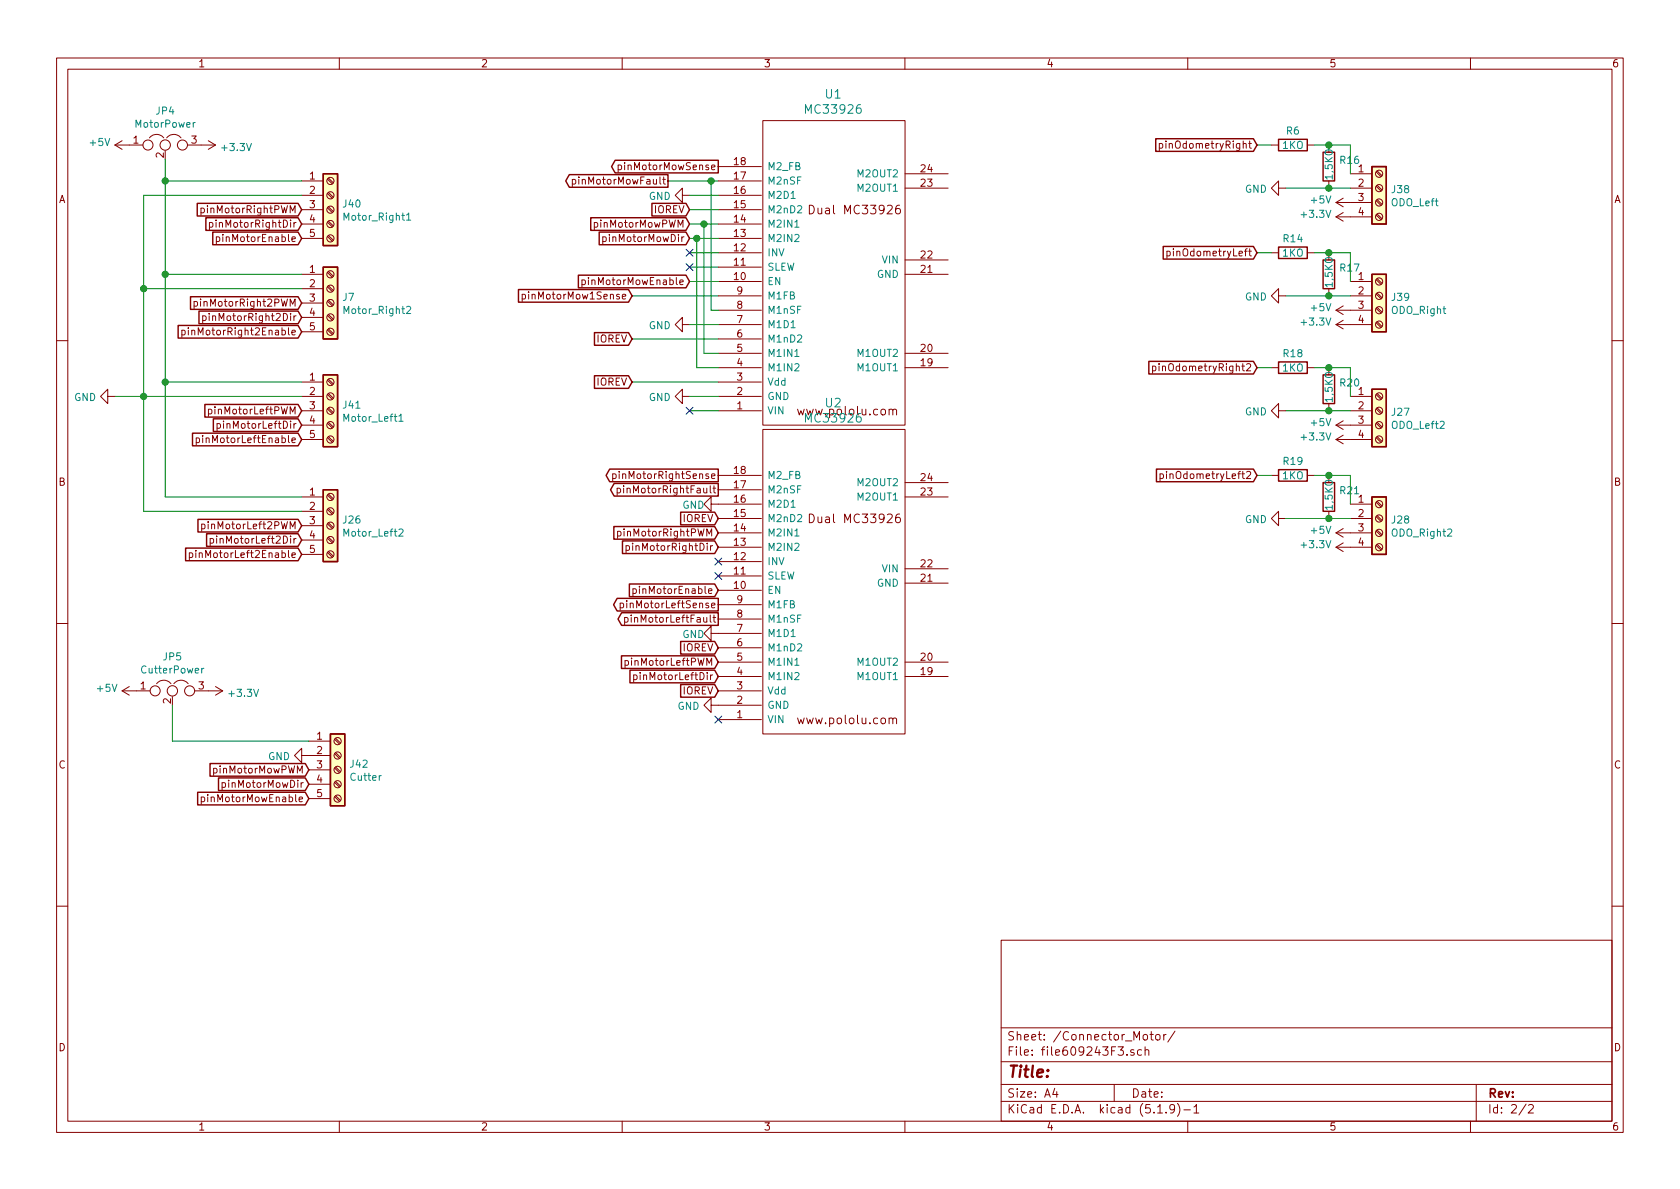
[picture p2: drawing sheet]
EESchema Schematic File Version 4
EELAYER 30 0
EELAYER END
$Descr A4 11693 8268
encoding utf-8
Sheet 2 2
Title ""
Date ""
Rev ""
Comp ""
Comment1 ""
Comment2 ""
Comment3 ""
Comment4 ""
$EndDescr
Text GLabel 5000 4100 0    50   Input ~ 0
pinMotorEnable
Text GLabel 5000 3300 0    50   Output ~ 0
pinMotorRightSense
Text GLabel 5000 3400 0    50   Output ~ 0
pinMotorRightFault
$Comp
L power:GND #PWR?
U 1 1
P 5000 3500
AR Path="/60958C88" Ref="#PWR?"  Part="1" 
AR Path="/609243F4/60958C88" Ref="#PWR056"  Part="1" 
F 0 "#PWR056" H 5000 3250 50  0001 C CNN
F 1 "GND" V 5005 3327 50  0000 C CNN
F 2 "" H 5000 3500 50  0001 C CNN
F 3 "" H 5000 3500 50  0001 C CNN
	1    5000 3500
	0    1    1    0   
$EndComp
Text GLabel 5000 3600 0    50   Input ~ 0
IOREV
Text GLabel 5000 3700 0    50   Input ~ 0
pinMotorRightPWM
$Comp
L Ardumower-rescue:MC33926-Lötpad_2,5mm U?
U 1 1
P 5850 4250
AR Path="/60958C90" Ref="U?"  Part="1" 
AR Path="/609243F4/60958C90" Ref="U2"  Part="1" 
F 0 "U2" H 5800 5707 60  0000 C CNN
F 1 "MC33926" H 5800 5601 60  0000 C CNN
F 2 "Zimprich:MC_33926_31polig_mit_Bohrloch_neue_Masse" H 6000 4300 60  0001 C CNN
F 3 "" H 6000 4300 60  0000 C CNN
	1    5850 4250
	1    0    0    -1  
$EndComp
Text GLabel 5000 3800 0    50   Input ~ 0
pinMotorRightDir
NoConn ~ 5000 3900
NoConn ~ 5000 4000
Text GLabel 5000 4200 0    50   Output ~ 0
pinMotorLeftSense
Text GLabel 5000 4300 0    50   Output ~ 0
pinMotorLeftFault
$Comp
L power:GND #PWR?
U 1 1
P 5000 4900
AR Path="/60958CA7" Ref="#PWR?"  Part="1" 
AR Path="/609243F4/60958CA7" Ref="#PWR058"  Part="1" 
F 0 "#PWR058" H 5000 4650 50  0001 C CNN
F 1 "GND" V 5005 4772 50  0000 R CNN
F 2 "" H 5000 4900 50  0001 C CNN
F 3 "" H 5000 4900 50  0001 C CNN
	1    5000 4900
	0    1    1    0   
$EndComp
NoConn ~ 5000 5000
NoConn ~ 4800 1750
NoConn ~ 4800 1850
NoConn ~ 4800 2850
Text GLabel 5000 4500 0    50   Input ~ 0
IOREV
Text GLabel 5000 4800 0    50   Input ~ 0
IOREV
Text GLabel 5000 4600 0    50   Input ~ 0
pinMotorLeftPWM
Text GLabel 5000 4700 0    50   Input ~ 0
pinMotorLeftDir
Text GLabel 4800 1550 0    50   Input ~ 0
pinMotorMowPWM
$Comp
L power:GND #PWR?
U 1 1
P 4800 2750
AR Path="/60958CB6" Ref="#PWR?"  Part="1" 
AR Path="/609243F4/60958CB6" Ref="#PWR055"  Part="1" 
F 0 "#PWR055" H 4800 2500 50  0001 C CNN
F 1 "GND" V 4805 2622 50  0000 R CNN
F 2 "" H 4800 2750 50  0001 C CNN
F 3 "" H 4800 2750 50  0001 C CNN
	1    4800 2750
	0    1    1    0   
$EndComp
$Comp
L power:GND #PWR?
U 1 1
P 4800 2250
AR Path="/60958CBC" Ref="#PWR?"  Part="1" 
AR Path="/609243F4/60958CBC" Ref="#PWR054"  Part="1" 
F 0 "#PWR054" H 4800 2000 50  0001 C CNN
F 1 "GND" V 4805 2122 50  0000 R CNN
F 2 "" H 4800 2250 50  0001 C CNN
F 3 "" H 4800 2250 50  0001 C CNN
	1    4800 2250
	0    1    1    0   
$EndComp
$Comp
L power:GND #PWR?
U 1 1
P 4800 1350
AR Path="/60958CC2" Ref="#PWR?"  Part="1" 
AR Path="/609243F4/60958CC2" Ref="#PWR053"  Part="1" 
F 0 "#PWR053" H 4800 1100 50  0001 C CNN
F 1 "GND" V 4805 1222 50  0000 R CNN
F 2 "" H 4800 1350 50  0001 C CNN
F 3 "" H 4800 1350 50  0001 C CNN
	1    4800 1350
	0    1    1    0   
$EndComp
Text GLabel 5000 1150 0    50   Output ~ 0
pinMotorMowSense
Text GLabel 4650 1250 0    50   Output ~ 0
pinMotorMowFault
Text GLabel 4800 1450 0    50   Input ~ 0
IOREV
Text GLabel 4800 1650 0    50   Input ~ 0
pinMotorMowDir
Text GLabel 4800 1950 0    50   Input ~ 0
pinMotorMowEnable
Wire Wire Line
	4800 1350 5000 1350
Wire Wire Line
	4800 1450 5000 1450
Wire Wire Line
	4800 1550 4900 1550
Wire Wire Line
	4800 1650 4850 1650
Wire Wire Line
	4800 1750 5000 1750
Wire Wire Line
	4800 1850 5000 1850
Wire Wire Line
	4800 1950 5000 1950
Wire Wire Line
	4800 2250 5000 2250
Wire Wire Line
	4800 2750 5000 2750
Wire Wire Line
	4800 2850 5000 2850
Wire Wire Line
	5000 2150 4950 2150
Wire Wire Line
	4950 2150 4950 1250
Connection ~ 4950 1250
Wire Wire Line
	4950 1250 5000 1250
Wire Wire Line
	5000 2450 4900 2450
Wire Wire Line
	4900 2450 4900 1550
Connection ~ 4900 1550
Wire Wire Line
	4900 1550 5000 1550
Wire Wire Line
	5000 2550 4850 2550
Wire Wire Line
	4850 2550 4850 1650
Connection ~ 4850 1650
Wire Wire Line
	4850 1650 5000 1650
Text GLabel 4400 2050 0    50   Input ~ 0
pinMotorMow1Sense
Wire Wire Line
	4400 2050 5000 2050
Text GLabel 4400 2350 0    50   Input ~ 0
IOREV
Wire Wire Line
	4400 2350 5000 2350
Text GLabel 4400 2650 0    50   Input ~ 0
IOREV
Wire Wire Line
	4400 2650 5000 2650
Wire Wire Line
	4650 1250 4950 1250
$Comp
L power:GND #PWR?
U 1 1
P 5000 4400
AR Path="/609E6ACA" Ref="#PWR?"  Part="1" 
AR Path="/609243F4/609E6ACA" Ref="#PWR066"  Part="1" 
F 0 "#PWR066" H 5000 4150 50  0001 C CNN
F 1 "GND" V 5005 4227 50  0000 C CNN
F 2 "" H 5000 4400 50  0001 C CNN
F 3 "" H 5000 4400 50  0001 C CNN
	1    5000 4400
	0    1    1    0   
$EndComp
$Comp
L Connector:Screw_Terminal_01x04 J38
U 1 1
P 9600 1300
F 0 "J38" H 9680 1292 50  0000 L CNN
F 1 "ODO_Left" H 9680 1201 50  0000 L CNN
F 2 "Connector_JST:JST_XH_B4B-XH-A_1x04_P2.50mm_Vertical" H 9600 1300 50  0001 C CNN
F 3 "~" H 9600 1300 50  0001 C CNN
	1    9600 1300
	1    0    0    -1  
$EndComp
$Comp
L power:+3.3V #PWR086
U 1 1
P 9400 1500
F 0 "#PWR086" H 9400 1350 50  0001 C CNN
F 1 "+3.3V" V 9415 1628 50  0000 L CNN
F 2 "" H 9400 1500 50  0001 C CNN
F 3 "" H 9400 1500 50  0001 C CNN
	1    9400 1500
	0    -1   -1   0   
$EndComp
Text GLabel 8750 1000 0    50   Input ~ 0
pinOdometryRight
$Comp
L Connector:Screw_Terminal_01x04 J39
U 1 1
P 9600 2050
F 0 "J39" H 9680 2042 50  0000 L CNN
F 1 "ODO_Right" H 9680 1951 50  0000 L CNN
F 2 "Connector_JST:JST_XH_B4B-XH-A_1x04_P2.50mm_Vertical" H 9600 2050 50  0001 C CNN
F 3 "~" H 9600 2050 50  0001 C CNN
	1    9600 2050
	1    0    0    -1  
$EndComp
$Comp
L power:+3.3V #PWR088
U 1 1
P 9400 2250
F 0 "#PWR088" H 9400 2100 50  0001 C CNN
F 1 "+3.3V" V 9415 2378 50  0000 L CNN
F 2 "" H 9400 2250 50  0001 C CNN
F 3 "" H 9400 2250 50  0001 C CNN
	1    9400 2250
	0    -1   -1   0   
$EndComp
$Comp
L power:+5V #PWR087
U 1 1
P 9400 2150
F 0 "#PWR087" H 9400 2000 50  0001 C CNN
F 1 "+5V" V 9415 2278 50  0000 L CNN
F 2 "" H 9400 2150 50  0001 C CNN
F 3 "" H 9400 2150 50  0001 C CNN
	1    9400 2150
	0    -1   -1   0   
$EndComp
Text GLabel 8750 1750 0    50   Input ~ 0
pinOdometryLeft
$Comp
L power:+5V #PWR085
U 1 1
P 9400 1400
F 0 "#PWR085" H 9400 1250 50  0001 C CNN
F 1 "+5V" V 9415 1528 50  0000 L CNN
F 2 "" H 9400 1400 50  0001 C CNN
F 3 "" H 9400 1400 50  0001 C CNN
	1    9400 1400
	0    -1   -1   0   
$EndComp
$Comp
L power:GND #PWR082
U 1 1
P 8950 2050
F 0 "#PWR082" H 8950 1800 50  0001 C CNN
F 1 "GND" V 8955 1922 50  0000 R CNN
F 2 "" H 8950 2050 50  0001 C CNN
F 3 "" H 8950 2050 50  0001 C CNN
	1    8950 2050
	0    1    1    0   
$EndComp
$Comp
L Device:R R17
U 1 1
P 9250 1900
F 0 "R17" H 9320 1946 50  0000 L CNN
F 1 "1,5KO" V 9250 1800 50  0000 L CNN
F 2 "Resistor_THT:R_Axial_DIN0207_L6.3mm_D2.5mm_P2.54mm_Vertical" V 9180 1900 50  0001 C CNN
F 3 "~" H 9250 1900 50  0001 C CNN
	1    9250 1900
	1    0    0    -1  
$EndComp
$Comp
L Device:R R14
U 1 1
P 9000 1750
F 0 "R14" V 8900 1750 50  0000 C CNN
F 1 "1KO" V 9000 1750 50  0000 C CNN
F 2 "Resistor_THT:R_Axial_DIN0207_L6.3mm_D2.5mm_P2.54mm_Vertical" V 8930 1750 50  0001 C CNN
F 3 "~" H 9000 1750 50  0001 C CNN
	1    9000 1750
	0    1    1    0   
$EndComp
Wire Wire Line
	8750 1750 8850 1750
Wire Wire Line
	9150 1750 9250 1750
Wire Wire Line
	9250 1750 9400 1750
Connection ~ 9250 1750
Wire Wire Line
	9400 2050 9250 2050
Wire Wire Line
	9250 2050 8950 2050
Connection ~ 9250 2050
$Comp
L power:GND #PWR067
U 1 1
P 8950 1300
F 0 "#PWR067" H 8950 1050 50  0001 C CNN
F 1 "GND" V 8955 1172 50  0000 R CNN
F 2 "" H 8950 1300 50  0001 C CNN
F 3 "" H 8950 1300 50  0001 C CNN
	1    8950 1300
	0    1    1    0   
$EndComp
$Comp
L Device:R R16
U 1 1
P 9250 1150
F 0 "R16" H 9320 1196 50  0000 L CNN
F 1 "1,5KO" V 9250 1050 50  0000 L CNN
F 2 "Resistor_THT:R_Axial_DIN0207_L6.3mm_D2.5mm_P2.54mm_Vertical" V 9180 1150 50  0001 C CNN
F 3 "~" H 9250 1150 50  0001 C CNN
	1    9250 1150
	1    0    0    -1  
$EndComp
$Comp
L Device:R R6
U 1 1
P 9000 1000
F 0 "R6" V 8900 1000 50  0000 C CNN
F 1 "1KO" V 9000 1000 50  0000 C CNN
F 2 "Resistor_THT:R_Axial_DIN0207_L6.3mm_D2.5mm_P2.54mm_Vertical" V 8930 1000 50  0001 C CNN
F 3 "~" H 9000 1000 50  0001 C CNN
	1    9000 1000
	0    1    1    0   
$EndComp
Wire Wire Line
	8750 1000 8850 1000
Wire Wire Line
	9150 1000 9250 1000
Wire Wire Line
	9250 1000 9400 1000
Connection ~ 9250 1000
Wire Wire Line
	9400 1300 9250 1300
Wire Wire Line
	9250 1300 8950 1300
Connection ~ 9250 1300
Wire Wire Line
	9400 1000 9400 1200
Wire Wire Line
	9400 1750 9400 1950
$Comp
L Connector:Screw_Terminal_01x05 J40
U 1 1
P 2300 1450
F 0 "J40" H 2380 1492 50  0000 L CNN
F 1 "Motor_Right1" H 2380 1401 50  0000 L CNN
F 2 "Connector_JST:JST_XH_B5B-XH-A_1x05_P2.50mm_Vertical" H 2300 1450 50  0001 C CNN
F 3 "~" H 2300 1450 50  0001 C CNN
	1    2300 1450
	1    0    0    -1  
$EndComp
$Comp
L Device:Jumper_NC_Dual JP4
U 1 1
P 1150 1000
F 0 "JP4" H 1150 1239 50  0000 C CNN
F 1 "MotorPower" H 1150 1148 50  0000 C CNN
F 2 "Connector_PinSocket_2.54mm:PinSocket_1x03_P2.54mm_Vertical" H 1150 1000 50  0001 C CNN
F 3 "~" H 1150 1000 50  0001 C CNN
	1    1150 1000
	1    0    0    -1  
$EndComp
$Comp
L power:+3.3V #PWR092
U 1 1
P 1400 1000
F 0 "#PWR092" H 1400 850 50  0001 C CNN
F 1 "+3.3V" V 1415 1128 50  0000 L CNN
F 2 "" H 1400 1000 50  0001 C CNN
F 3 "" H 1400 1000 50  0001 C CNN
	1    1400 1000
	0    1    1    0   
$EndComp
$Comp
L power:+5V #PWR089
U 1 1
P 900 1000
F 0 "#PWR089" H 900 850 50  0001 C CNN
F 1 "+5V" V 915 1128 50  0000 L CNN
F 2 "" H 900 1000 50  0001 C CNN
F 3 "" H 900 1000 50  0001 C CNN
	1    900  1000
	0    -1   -1   0   
$EndComp
Text GLabel 2100 1450 0    50   Input ~ 0
pinMotorRightPWM
Text GLabel 2100 1550 0    50   Input ~ 0
pinMotorRightDir
Text GLabel 2100 1650 0    50   Input ~ 0
pinMotorEnable
$Comp
L Connector:Screw_Terminal_01x05 J41
U 1 1
P 2300 2850
F 0 "J41" H 2380 2892 50  0000 L CNN
F 1 "Motor_Left1" H 2380 2801 50  0000 L CNN
F 2 "Connector_JST:JST_XH_B5B-XH-A_1x05_P2.50mm_Vertical" H 2300 2850 50  0001 C CNN
F 3 "~" H 2300 2850 50  0001 C CNN
	1    2300 2850
	1    0    0    -1  
$EndComp
Text GLabel 2100 2850 0    50   Input ~ 0
pinMotorLeftPWM
Text GLabel 2100 2950 0    50   Input ~ 0
pinMotorLeftDir
Text GLabel 2100 3050 0    50   Input ~ 0
pinMotorLeftEnable
$Comp
L Connector:Screw_Terminal_01x05 J42
U 1 1
P 2350 5350
F 0 "J42" H 2430 5392 50  0000 L CNN
F 1 "Cutter" H 2430 5301 50  0000 L CNN
F 2 "Connector_JST:JST_XH_B5B-XH-A_1x05_P2.50mm_Vertical" H 2350 5350 50  0001 C CNN
F 3 "~" H 2350 5350 50  0001 C CNN
	1    2350 5350
	1    0    0    -1  
$EndComp
Text GLabel 2150 5350 0    50   Input ~ 0
pinMotorMowPWM
Text GLabel 2150 5450 0    50   Input ~ 0
pinMotorMowDir
Text GLabel 2150 5550 0    50   Input ~ 0
pinMotorMowEnable
$Comp
L Device:Jumper_NC_Dual JP5
U 1 1
P 1200 4800
F 0 "JP5" H 1200 5039 50  0000 C CNN
F 1 "CutterPower" H 1200 4948 50  0000 C CNN
F 2 "Connector_PinSocket_2.54mm:PinSocket_1x03_P2.54mm_Vertical" H 1200 4800 50  0001 C CNN
F 3 "~" H 1200 4800 50  0001 C CNN
	1    1200 4800
	1    0    0    -1  
$EndComp
$Comp
L power:+3.3V #PWR093
U 1 1
P 1450 4800
F 0 "#PWR093" H 1450 4650 50  0001 C CNN
F 1 "+3.3V" V 1465 4928 50  0000 L CNN
F 2 "" H 1450 4800 50  0001 C CNN
F 3 "" H 1450 4800 50  0001 C CNN
	1    1450 4800
	0    1    1    0   
$EndComp
$Comp
L power:+5V #PWR090
U 1 1
P 950 4800
F 0 "#PWR090" H 950 4650 50  0001 C CNN
F 1 "+5V" V 965 4928 50  0000 L CNN
F 2 "" H 950 4800 50  0001 C CNN
F 3 "" H 950 4800 50  0001 C CNN
	1    950  4800
	0    -1   -1   0   
$EndComp
Wire Wire Line
	1200 4900 1200 5150
$Comp
L power:GND #PWR094
U 1 1
P 2150 5250
F 0 "#PWR094" H 2150 5000 50  0001 C CNN
F 1 "GND" V 2155 5122 50  0000 R CNN
F 2 "" H 2150 5250 50  0001 C CNN
F 3 "" H 2150 5250 50  0001 C CNN
	1    2150 5250
	0    1    1    0   
$EndComp
Wire Wire Line
	1200 5150 2150 5150
Wire Wire Line
	2100 1250 1150 1250
Wire Wire Line
	2100 2650 1150 2650
Wire Wire Line
	2100 1350 1000 1350
$Comp
L Ardumower-rescue:MC33926-Lötpad_2,5mm U?
U 1 1
P 5850 2100
AR Path="/60958C96" Ref="U?"  Part="1" 
AR Path="/609243F4/60958C96" Ref="U1"  Part="1" 
F 0 "U1" H 5800 3557 60  0000 C CNN
F 1 "MC33926" H 5800 3451 60  0000 C CNN
F 2 "Zimprich:MC_33926_31polig_mit_Bohrloch_neue_Masse" H 6000 2150 60  0001 C CNN
F 3 "" H 6000 2150 60  0000 C CNN
	1    5850 2100
	1    0    0    -1  
$EndComp
$Comp
L Connector:Screw_Terminal_01x05 J7
U 1 1
P 2300 2100
F 0 "J7" H 2380 2142 50  0000 L CNN
F 1 "Motor_Right2" H 2380 2051 50  0000 L CNN
F 2 "Connector_JST:JST_XH_B5B-XH-A_1x05_P2.50mm_Vertical" H 2300 2100 50  0001 C CNN
F 3 "~" H 2300 2100 50  0001 C CNN
	1    2300 2100
	1    0    0    -1  
$EndComp
Text GLabel 2100 2100 0    50   Input ~ 0
pinMotorRight2PWM
Text GLabel 2100 2200 0    50   Input ~ 0
pinMotorRight2Dir
Text GLabel 2100 2300 0    50   Input ~ 0
pinMotorRight2Enable
$Comp
L Connector:Screw_Terminal_01x05 J26
U 1 1
P 2300 3650
F 0 "J26" H 2380 3692 50  0000 L CNN
F 1 "Motor_Left2" H 2380 3601 50  0000 L CNN
F 2 "Connector_JST:JST_XH_B5B-XH-A_1x05_P2.50mm_Vertical" H 2300 3650 50  0001 C CNN
F 3 "~" H 2300 3650 50  0001 C CNN
	1    2300 3650
	1    0    0    -1  
$EndComp
Text GLabel 2100 3650 0    50   Input ~ 0
pinMotorLeft2PWM
Text GLabel 2100 3750 0    50   Input ~ 0
pinMotorLeft2Dir
Text GLabel 2100 3850 0    50   Input ~ 0
pinMotorLeft2Enable
Wire Wire Line
	2100 1900 1150 1900
Wire Wire Line
	2100 3450 1150 3450
Wire Wire Line
	1150 2650 1150 1900
Wire Wire Line
	2100 2000 1000 2000
Wire Wire Line
	1000 2000 1000 2750
Wire Wire Line
	1000 3550 2100 3550
$Comp
L Connector:Screw_Terminal_01x04 J27
U 1 1
P 9600 2850
F 0 "J27" H 9680 2842 50  0000 L CNN
F 1 "ODO_Left2" H 9680 2751 50  0000 L CNN
F 2 "Connector_JST:JST_XH_B4B-XH-A_1x04_P2.50mm_Vertical" H 9600 2850 50  0001 C CNN
F 3 "~" H 9600 2850 50  0001 C CNN
	1    9600 2850
	1    0    0    -1  
$EndComp
$Comp
L power:+3.3V #PWR064
U 1 1
P 9400 3050
F 0 "#PWR064" H 9400 2900 50  0001 C CNN
F 1 "+3.3V" V 9415 3178 50  0000 L CNN
F 2 "" H 9400 3050 50  0001 C CNN
F 3 "" H 9400 3050 50  0001 C CNN
	1    9400 3050
	0    -1   -1   0   
$EndComp
Text GLabel 8750 2550 0    50   Input ~ 0
pinOdometryRight2
$Comp
L Connector:Screw_Terminal_01x04 J28
U 1 1
P 9600 3600
F 0 "J28" H 9680 3592 50  0000 L CNN
F 1 "ODO_Right2" H 9680 3501 50  0000 L CNN
F 2 "Connector_JST:JST_XH_B4B-XH-A_1x04_P2.50mm_Vertical" H 9600 3600 50  0001 C CNN
F 3 "~" H 9600 3600 50  0001 C CNN
	1    9600 3600
	1    0    0    -1  
$EndComp
$Comp
L power:+3.3V #PWR095
U 1 1
P 9400 3800
F 0 "#PWR095" H 9400 3650 50  0001 C CNN
F 1 "+3.3V" V 9415 3928 50  0000 L CNN
F 2 "" H 9400 3800 50  0001 C CNN
F 3 "" H 9400 3800 50  0001 C CNN
	1    9400 3800
	0    -1   -1   0   
$EndComp
$Comp
L power:+5V #PWR081
U 1 1
P 9400 3700
F 0 "#PWR081" H 9400 3550 50  0001 C CNN
F 1 "+5V" V 9415 3828 50  0000 L CNN
F 2 "" H 9400 3700 50  0001 C CNN
F 3 "" H 9400 3700 50  0001 C CNN
	1    9400 3700
	0    -1   -1   0   
$EndComp
Text GLabel 8750 3300 0    50   Input ~ 0
pinOdometryLeft2
$Comp
L power:+5V #PWR063
U 1 1
P 9400 2950
F 0 "#PWR063" H 9400 2800 50  0001 C CNN
F 1 "+5V" V 9415 3078 50  0000 L CNN
F 2 "" H 9400 2950 50  0001 C CNN
F 3 "" H 9400 2950 50  0001 C CNN
	1    9400 2950
	0    -1   -1   0   
$EndComp
$Comp
L power:GND #PWR061
U 1 1
P 8950 3600
F 0 "#PWR061" H 8950 3350 50  0001 C CNN
F 1 "GND" V 8955 3472 50  0000 R CNN
F 2 "" H 8950 3600 50  0001 C CNN
F 3 "" H 8950 3600 50  0001 C CNN
	1    8950 3600
	0    1    1    0   
$EndComp
$Comp
L Device:R R21
U 1 1
P 9250 3450
F 0 "R21" H 9320 3496 50  0000 L CNN
F 1 "1,5KO" V 9250 3350 50  0000 L CNN
F 2 "Resistor_THT:R_Axial_DIN0207_L6.3mm_D2.5mm_P2.54mm_Vertical" V 9180 3450 50  0001 C CNN
F 3 "~" H 9250 3450 50  0001 C CNN
	1    9250 3450
	1    0    0    -1  
$EndComp
$Comp
L Device:R R19
U 1 1
P 9000 3300
F 0 "R19" V 8900 3300 50  0000 C CNN
F 1 "1KO" V 9000 3300 50  0000 C CNN
F 2 "Resistor_THT:R_Axial_DIN0207_L6.3mm_D2.5mm_P2.54mm_Vertical" V 8930 3300 50  0001 C CNN
F 3 "~" H 9000 3300 50  0001 C CNN
	1    9000 3300
	0    1    1    0   
$EndComp
Wire Wire Line
	8750 3300 8850 3300
Wire Wire Line
	9150 3300 9250 3300
Wire Wire Line
	9250 3300 9400 3300
Connection ~ 9250 3300
Wire Wire Line
	9400 3600 9250 3600
Wire Wire Line
	9250 3600 8950 3600
Connection ~ 9250 3600
$Comp
L power:GND #PWR060
U 1 1
P 8950 2850
F 0 "#PWR060" H 8950 2600 50  0001 C CNN
F 1 "GND" V 8955 2722 50  0000 R CNN
F 2 "" H 8950 2850 50  0001 C CNN
F 3 "" H 8950 2850 50  0001 C CNN
	1    8950 2850
	0    1    1    0   
$EndComp
$Comp
L Device:R R20
U 1 1
P 9250 2700
F 0 "R20" H 9320 2746 50  0000 L CNN
F 1 "1,5KO" V 9250 2600 50  0000 L CNN
F 2 "Resistor_THT:R_Axial_DIN0207_L6.3mm_D2.5mm_P2.54mm_Vertical" V 9180 2700 50  0001 C CNN
F 3 "~" H 9250 2700 50  0001 C CNN
	1    9250 2700
	1    0    0    -1  
$EndComp
$Comp
L Device:R R18
U 1 1
P 9000 2550
F 0 "R18" V 8900 2550 50  0000 C CNN
F 1 "1KO" V 9000 2550 50  0000 C CNN
F 2 "Resistor_THT:R_Axial_DIN0207_L6.3mm_D2.5mm_P2.54mm_Vertical" V 8930 2550 50  0001 C CNN
F 3 "~" H 9000 2550 50  0001 C CNN
	1    9000 2550
	0    1    1    0   
$EndComp
Wire Wire Line
	8750 2550 8850 2550
Wire Wire Line
	9150 2550 9250 2550
Wire Wire Line
	9250 2550 9400 2550
Connection ~ 9250 2550
Wire Wire Line
	9400 2850 9250 2850
Wire Wire Line
	9250 2850 8950 2850
Connection ~ 9250 2850
Wire Wire Line
	9400 2550 9400 2750
Wire Wire Line
	9400 3300 9400 3500
Wire Wire Line
	1000 2750 2100 2750
$Comp
L power:GND #PWR091
U 1 1
P 800 2750
F 0 "#PWR091" H 800 2500 50  0001 C CNN
F 1 "GND" V 805 2622 50  0000 R CNN
F 2 "" H 800 2750 50  0001 C CNN
F 3 "" H 800 2750 50  0001 C CNN
	1    800  2750
	0    1    1    0   
$EndComp
Connection ~ 1000 2750
Wire Wire Line
	1150 1100 1150 1250
Connection ~ 1150 1900
Connection ~ 1150 1250
Wire Wire Line
	1150 1250 1150 1900
Wire Wire Line
	1150 2650 1150 3450
Connection ~ 1150 2650
Wire Wire Line
	1000 1350 1000 2000
Connection ~ 1000 2000
Wire Wire Line
	1000 2750 1000 3550
Wire Wire Line
	800  2750 1000 2750
$EndSCHEMATC
